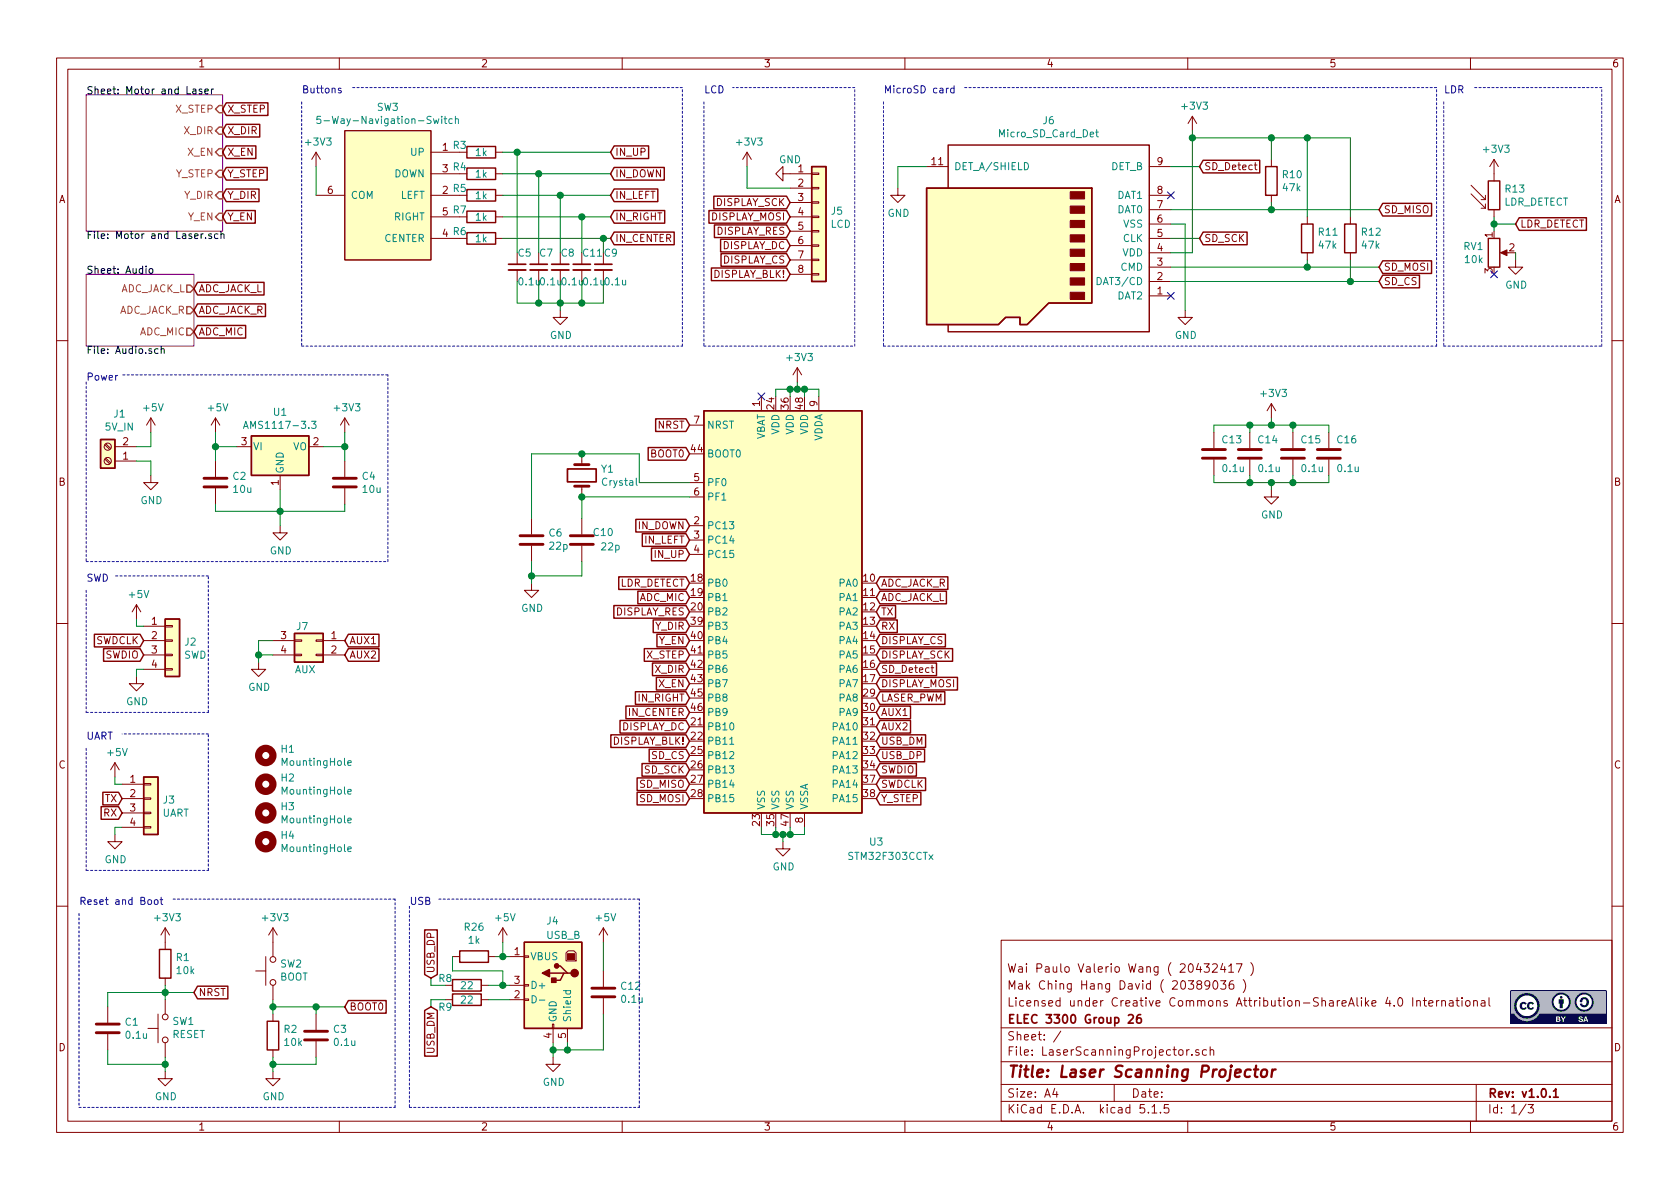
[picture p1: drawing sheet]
EESchema Schematic File Version 4
EELAYER 30 0
EELAYER END
$Descr A4 11693 8268
encoding utf-8
Sheet 1 3
Title "Laser Scanning Projector"
Date ""
Rev "v1.0.1"
Comp "ELEC 3300 Group 26"
Comment1 "Licensed under Creative Commons Attribution-ShareAlike 4.0 International"
Comment2 "Mak Ching Hang David ( 20389036 )"
Comment3 "Wai Paulo Valerio Wang ( 20432417 )"
Comment4 ""
$EndDescr
$Comp
L Switch:SW_Push SW1
U 1 1
P 1150 7150
F 0 "SW1" V 1196 7102 50  0000 R CNN
F 1 "RESET" V 1105 7102 50  0000 R CNN
F 2 "Button_Switch_SMD:SW_SPST_PTS645" H 1150 7350 50  0001 C CNN
F 3 "~" H 1150 7350 50  0001 C CNN
	1    1150 7150
	0    -1   -1   0   
$EndComp
$Comp
L Device:C C3
U 1 1
P 2200 7200
F 0 "C3" H 2315 7246 50  0000 L CNN
F 1 "0.1u" H 2315 7155 50  0000 L CNN
F 2 "Capacitor_SMD:C_0805_2012Metric_Pad1.15x1.40mm_HandSolder" H 2238 7050 50  0001 C CNN
F 3 "~" H 2200 7200 50  0001 C CNN
	1    2200 7200
	1    0    0    -1  
$EndComp
$Comp
L Device:C C1
U 1 1
P 750 7150
F 0 "C1" H 865 7196 50  0000 L CNN
F 1 "0.1u" H 865 7105 50  0000 L CNN
F 2 "Capacitor_SMD:C_0805_2012Metric_Pad1.15x1.40mm_HandSolder" H 788 7000 50  0001 C CNN
F 3 "~" H 750 7150 50  0001 C CNN
	1    750  7150
	1    0    0    -1  
$EndComp
$Comp
L Device:R R1
U 1 1
P 1150 6700
F 0 "R1" H 1220 6746 50  0000 L CNN
F 1 "10k" H 1220 6655 50  0000 L CNN
F 2 "Resistor_SMD:R_0805_2012Metric_Pad1.15x1.40mm_HandSolder" V 1080 6700 50  0001 C CNN
F 3 "~" H 1150 6700 50  0001 C CNN
	1    1150 6700
	1    0    0    -1  
$EndComp
$Comp
L power:GND #PWR04
U 1 1
P 1150 7450
F 0 "#PWR04" H 1150 7200 50  0001 C CNN
F 1 "GND" H 1155 7277 50  0000 C CNN
F 2 "" H 1150 7450 50  0001 C CNN
F 3 "" H 1150 7450 50  0001 C CNN
	1    1150 7450
	1    0    0    -1  
$EndComp
Wire Wire Line
	1150 7450 1150 7400
Wire Wire Line
	1150 7400 750  7400
Wire Wire Line
	750  7400 750  7300
Connection ~ 1150 7400
Wire Wire Line
	1150 7400 1150 7350
Wire Wire Line
	750  7000 750  6900
Wire Wire Line
	750  6900 1150 6900
Wire Wire Line
	1150 6900 1150 6950
Text GLabel 1350 6900 2    50   Input ~ 0
NRST
Wire Wire Line
	1150 6850 1150 6900
Connection ~ 1150 6900
$Comp
L power:+3V3 #PWR03
U 1 1
P 1150 6550
F 0 "#PWR03" H 1150 6400 50  0001 C CNN
F 1 "+3V3" H 1165 6723 50  0000 C CNN
F 2 "" H 1150 6550 50  0001 C CNN
F 3 "" H 1150 6550 50  0001 C CNN
	1    1150 6550
	1    0    0    -1  
$EndComp
Wire Wire Line
	1350 6900 1150 6900
$Comp
L power:GND #PWR011
U 1 1
P 1900 7450
F 0 "#PWR011" H 1900 7200 50  0001 C CNN
F 1 "GND" H 1905 7277 50  0000 C CNN
F 2 "" H 1900 7450 50  0001 C CNN
F 3 "" H 1900 7450 50  0001 C CNN
	1    1900 7450
	1    0    0    -1  
$EndComp
$Comp
L power:+3V3 #PWR010
U 1 1
P 1900 6550
F 0 "#PWR010" H 1900 6400 50  0001 C CNN
F 1 "+3V3" H 1915 6723 50  0000 C CNN
F 2 "" H 1900 6550 50  0001 C CNN
F 3 "" H 1900 6550 50  0001 C CNN
	1    1900 6550
	1    0    0    -1  
$EndComp
$Comp
L Switch:SW_Push SW2
U 1 1
P 1900 6750
F 0 "SW2" V 1946 6702 50  0000 R CNN
F 1 "BOOT" V 1855 6702 50  0000 R CNN
F 2 "Button_Switch_SMD:SW_SPST_PTS645" H 1900 6950 50  0001 C CNN
F 3 "~" H 1900 6950 50  0001 C CNN
	1    1900 6750
	0    -1   -1   0   
$EndComp
$Comp
L Device:R R2
U 1 1
P 1900 7200
F 0 "R2" H 1970 7246 50  0000 L CNN
F 1 "10k" H 1970 7155 50  0000 L CNN
F 2 "Resistor_SMD:R_0805_2012Metric_Pad1.15x1.40mm_HandSolder" V 1830 7200 50  0001 C CNN
F 3 "~" H 1900 7200 50  0001 C CNN
	1    1900 7200
	1    0    0    -1  
$EndComp
Wire Wire Line
	1900 7450 1900 7400
Wire Wire Line
	1900 6950 1900 7000
Wire Wire Line
	2200 7050 2200 7000
Wire Wire Line
	2200 7000 1900 7000
Connection ~ 1900 7000
Wire Wire Line
	1900 7000 1900 7050
Wire Wire Line
	2200 7350 2200 7400
Wire Wire Line
	2200 7400 1900 7400
Connection ~ 1900 7400
Wire Wire Line
	1900 7400 1900 7350
Text GLabel 2400 7000 2    50   Input ~ 0
BOOT0
Wire Wire Line
	2400 7000 2200 7000
Connection ~ 2200 7000
$Comp
L Connector_Generic:Conn_01x04 J2
U 1 1
P 1200 4450
F 0 "J2" H 1280 4442 50  0000 L CNN
F 1 "SWD" H 1280 4351 50  0000 L CNN
F 2 "Connector_PinHeader_2.54mm:PinHeader_1x04_P2.54mm_Vertical" H 1200 4450 50  0001 C CNN
F 3 "~" H 1200 4450 50  0001 C CNN
	1    1200 4450
	1    0    0    -1  
$EndComp
$Comp
L Connector_Generic:Conn_01x04 J3
U 1 1
P 1050 5550
F 0 "J3" H 1130 5542 50  0000 L CNN
F 1 "UART" H 1130 5451 50  0000 L CNN
F 2 "Connector_PinHeader_2.54mm:PinHeader_1x04_P2.54mm_Vertical" H 1050 5550 50  0001 C CNN
F 3 "~" H 1050 5550 50  0001 C CNN
	1    1050 5550
	1    0    0    -1  
$EndComp
$Comp
L power:+5V #PWR01
U 1 1
P 950 4300
F 0 "#PWR01" H 950 4150 50  0001 C CNN
F 1 "+5V" H 965 4473 50  0000 C CNN
F 2 "" H 950 4300 50  0001 C CNN
F 3 "" H 950 4300 50  0001 C CNN
	1    950  4300
	1    0    0    -1  
$EndComp
Wire Wire Line
	1000 4350 950  4350
Wire Wire Line
	950  4350 950  4300
$Comp
L power:GND #PWR02
U 1 1
P 950 4700
F 0 "#PWR02" H 950 4450 50  0001 C CNN
F 1 "GND" H 955 4527 50  0000 C CNN
F 2 "" H 950 4700 50  0001 C CNN
F 3 "" H 950 4700 50  0001 C CNN
	1    950  4700
	1    0    0    -1  
$EndComp
Wire Wire Line
	950  4700 950  4650
Wire Wire Line
	950  4650 1000 4650
Text GLabel 1000 4450 0    50   Input ~ 0
SWDCLK
Text GLabel 1000 4550 0    50   Input ~ 0
SWDIO
$Comp
L power:+5V #PWR08
U 1 1
P 800 5400
F 0 "#PWR08" H 800 5250 50  0001 C CNN
F 1 "+5V" H 815 5573 50  0000 C CNN
F 2 "" H 800 5400 50  0001 C CNN
F 3 "" H 800 5400 50  0001 C CNN
	1    800  5400
	1    0    0    -1  
$EndComp
$Comp
L power:GND #PWR09
U 1 1
P 800 5800
F 0 "#PWR09" H 800 5550 50  0001 C CNN
F 1 "GND" H 805 5627 50  0000 C CNN
F 2 "" H 800 5800 50  0001 C CNN
F 3 "" H 800 5800 50  0001 C CNN
	1    800  5800
	1    0    0    -1  
$EndComp
Wire Wire Line
	850  5450 800  5450
Wire Wire Line
	800  5450 800  5400
Wire Wire Line
	850  5750 800  5750
Wire Wire Line
	800  5750 800  5800
Text GLabel 850  5550 0    50   Input ~ 0
TX
Text GLabel 850  5650 0    50   Input ~ 0
RX
Wire Notes Line
	550  6350 550  7700
Wire Notes Line
	550  7700 2750 7700
Wire Notes Line
	2750 7700 2750 6250
Wire Notes Line
	2750 6250 1200 6250
Text Notes 550  6300 0    50   ~ 0
Reset and Boot
Text Notes 600  4050 0    50   ~ 0
SWD
Wire Notes Line
	600  4100 600  4950
Wire Notes Line
	600  4950 1450 4950
Wire Notes Line
	1450 4950 1450 4000
Wire Notes Line
	1450 4000 800  4000
Wire Notes Line
	600  5200 600  6050
Wire Notes Line
	600  6050 1450 6050
Wire Notes Line
	1450 6050 1450 5100
Wire Notes Line
	1450 5100 850  5100
Text Notes 600  5150 0    50   ~ 0
UART
Text GLabel 6100 4850 2    50   Input ~ 0
LASER_PWM
Text GLabel 4800 4150 0    50   Input ~ 0
ADC_MIC
Text GLabel 6100 4050 2    50   Input ~ 0
ADC_JACK_R
Text GLabel 6100 4150 2    50   Input ~ 0
ADC_JACK_L
Text GLabel 6100 4350 2    50   Input ~ 0
RX
Text GLabel 6100 4250 2    50   Input ~ 0
TX
Text GLabel 6100 5350 2    50   Input ~ 0
SWDIO
Text GLabel 6100 5450 2    50   Input ~ 0
SWDCLK
Text GLabel 4800 4450 0    50   Input ~ 0
Y_EN
Text GLabel 4800 4350 0    50   Input ~ 0
Y_DIR
Text GLabel 6100 5550 2    50   Input ~ 0
Y_STEP
Text GLabel 4800 4750 0    50   Input ~ 0
X_EN
Text GLabel 4800 4650 0    50   Input ~ 0
X_DIR
Text GLabel 4800 4550 0    50   Input ~ 0
X_STEP
$Comp
L power:GND #PWR016
U 1 1
P 3700 4050
F 0 "#PWR016" H 3700 3800 50  0001 C CNN
F 1 "GND" H 3705 3877 50  0000 C CNN
F 2 "" H 3700 4050 50  0001 C CNN
F 3 "" H 3700 4050 50  0001 C CNN
	1    3700 4050
	1    0    0    -1  
$EndComp
Connection ~ 4050 3150
$Comp
L Device:C C10
U 1 1
P 4050 3750
F 0 "C10" H 3900 3700 50  0000 C CNN
F 1 "22p" H 3850 3800 50  0000 C CNN
F 2 "Capacitor_SMD:C_0805_2012Metric_Pad1.15x1.40mm_HandSolder" H 4088 3600 50  0001 C CNN
F 3 "~" H 4050 3750 50  0001 C CNN
	1    4050 3750
	-1   0    0    1   
$EndComp
$Comp
L Device:C C6
U 1 1
P 3700 3750
F 0 "C6" H 3585 3704 50  0000 R CNN
F 1 "22p" H 3585 3795 50  0000 R CNN
F 2 "Capacitor_SMD:C_0805_2012Metric_Pad1.15x1.40mm_HandSolder" H 3738 3600 50  0001 C CNN
F 3 "~" H 3700 3750 50  0001 C CNN
	1    3700 3750
	-1   0    0    1   
$EndComp
Wire Wire Line
	4050 3450 4800 3450
Wire Wire Line
	4050 3150 4450 3150
Wire Wire Line
	4450 3350 4450 3150
Wire Wire Line
	4800 3350 4450 3350
$Comp
L Device:Crystal Y1
U 1 1
P 4050 3300
F 0 "Y1" V 4004 3431 50  0000 L CNN
F 1 "Crystal" V 4095 3431 50  0000 L CNN
F 2 "Crystal:Crystal_HC49-4H_Vertical" H 4050 3300 50  0001 C CNN
F 3 "~" H 4050 3300 50  0001 C CNN
	1    4050 3300
	0    1    1    0   
$EndComp
Text GLabel 4800 3150 0    50   Input ~ 0
BOOT0
Text GLabel 4800 2950 0    50   Input ~ 0
NRST
Wire Wire Line
	5550 2700 5600 2700
Connection ~ 5550 2700
Wire Wire Line
	5550 2700 5550 2650
Wire Wire Line
	5500 2700 5550 2700
Connection ~ 5500 2700
Wire Wire Line
	5500 2750 5500 2700
Wire Wire Line
	5600 2700 5700 2700
Connection ~ 5600 2700
Wire Wire Line
	5600 2750 5600 2700
Wire Wire Line
	5700 2700 5700 2750
Wire Wire Line
	5400 2700 5500 2700
Wire Wire Line
	5400 2750 5400 2700
NoConn ~ 5300 2750
Wire Wire Line
	5450 5800 5500 5800
Connection ~ 5450 5800
Wire Wire Line
	5450 5850 5450 5800
Wire Wire Line
	5500 5800 5600 5800
Connection ~ 5500 5800
Wire Wire Line
	5500 5750 5500 5800
Wire Wire Line
	5400 5800 5450 5800
Connection ~ 5400 5800
Wire Wire Line
	5400 5750 5400 5800
Wire Wire Line
	5600 5800 5600 5750
Wire Wire Line
	5300 5800 5400 5800
Wire Wire Line
	5300 5750 5300 5800
$Comp
L power:GND #PWR022
U 1 1
P 5450 5850
F 0 "#PWR022" H 5450 5600 50  0001 C CNN
F 1 "GND" H 5455 5677 50  0000 C CNN
F 2 "" H 5450 5850 50  0001 C CNN
F 3 "" H 5450 5850 50  0001 C CNN
	1    5450 5850
	1    0    0    -1  
$EndComp
$Comp
L power:+3V3 #PWR023
U 1 1
P 5550 2650
F 0 "#PWR023" H 5550 2500 50  0001 C CNN
F 1 "+3V3" H 5565 2823 50  0000 C CNN
F 2 "" H 5550 2650 50  0001 C CNN
F 3 "" H 5550 2650 50  0001 C CNN
	1    5550 2650
	1    0    0    -1  
$EndComp
$Comp
L MCU_ST_STM32F3:STM32F303CCTx U3
U 1 1
P 5500 4250
F 0 "U3" H 6100 2650 50  0000 C CNN
F 1 "STM32F303CCTx" H 6200 2550 50  0000 C CNN
F 2 "Package_QFP:LQFP-48_7x7mm_P0.5mm" H 4900 2850 50  0001 R CNN
F 3 "http://www.st.com/st-web-ui/static/active/en/resource/technical/document/datasheet/DM00058181.pdf" H 5500 4250 50  0001 C CNN
	1    5500 4250
	1    0    0    -1  
$EndComp
Wire Wire Line
	8850 3350 9000 3350
Connection ~ 8850 3350
Wire Wire Line
	8850 3400 8850 3350
Wire Wire Line
	8700 3350 8850 3350
Connection ~ 8700 3350
Wire Wire Line
	8700 3300 8700 3350
Wire Wire Line
	9000 3350 9250 3350
Connection ~ 9000 3350
Wire Wire Line
	9000 3300 9000 3350
Wire Wire Line
	9250 3350 9250 3300
Wire Wire Line
	8450 3350 8700 3350
Wire Wire Line
	8450 3300 8450 3350
$Comp
L power:GND #PWR028
U 1 1
P 8850 3400
F 0 "#PWR028" H 8850 3150 50  0001 C CNN
F 1 "GND" H 8855 3227 50  0000 C CNN
F 2 "" H 8850 3400 50  0001 C CNN
F 3 "" H 8850 3400 50  0001 C CNN
	1    8850 3400
	1    0    0    -1  
$EndComp
Wire Wire Line
	8850 2950 9000 2950
Connection ~ 8850 2950
Wire Wire Line
	8850 2950 8850 2900
Wire Wire Line
	8700 2950 8850 2950
Connection ~ 8700 2950
Wire Wire Line
	8700 3000 8700 2950
Wire Wire Line
	9000 2950 9250 2950
Connection ~ 9000 2950
Wire Wire Line
	9000 3000 9000 2950
Wire Wire Line
	9250 2950 9250 3000
Wire Wire Line
	8450 2950 8700 2950
Wire Wire Line
	8450 3000 8450 2950
$Comp
L power:+3V3 #PWR027
U 1 1
P 8850 2900
F 0 "#PWR027" H 8850 2750 50  0001 C CNN
F 1 "+3V3" H 8865 3073 50  0000 C CNN
F 2 "" H 8850 2900 50  0001 C CNN
F 3 "" H 8850 2900 50  0001 C CNN
	1    8850 2900
	1    0    0    -1  
$EndComp
$Comp
L Device:C C16
U 1 1
P 9250 3150
F 0 "C16" H 9300 3250 50  0000 L CNN
F 1 "0.1u" H 9300 3050 50  0000 L CNN
F 2 "Capacitor_SMD:C_0805_2012Metric_Pad1.15x1.40mm_HandSolder" H 9288 3000 50  0001 C CNN
F 3 "~" H 9250 3150 50  0001 C CNN
	1    9250 3150
	1    0    0    -1  
$EndComp
$Comp
L Device:C C15
U 1 1
P 9000 3150
F 0 "C15" H 9050 3250 50  0000 L CNN
F 1 "0.1u" H 9050 3050 50  0000 L CNN
F 2 "Capacitor_SMD:C_0805_2012Metric_Pad1.15x1.40mm_HandSolder" H 9038 3000 50  0001 C CNN
F 3 "~" H 9000 3150 50  0001 C CNN
	1    9000 3150
	1    0    0    -1  
$EndComp
$Comp
L Device:C C14
U 1 1
P 8700 3150
F 0 "C14" H 8750 3250 50  0000 L CNN
F 1 "0.1u" H 8750 3050 50  0000 L CNN
F 2 "Capacitor_SMD:C_0805_2012Metric_Pad1.15x1.40mm_HandSolder" H 8738 3000 50  0001 C CNN
F 3 "~" H 8700 3150 50  0001 C CNN
	1    8700 3150
	1    0    0    -1  
$EndComp
$Comp
L Device:C C13
U 1 1
P 8450 3150
F 0 "C13" H 8500 3250 50  0000 L CNN
F 1 "0.1u" H 8500 3050 50  0000 L CNN
F 2 "Capacitor_SMD:C_0805_2012Metric_Pad1.15x1.40mm_HandSolder" H 8488 3000 50  0001 C CNN
F 3 "~" H 8450 3150 50  0001 C CNN
	1    8450 3150
	1    0    0    -1  
$EndComp
$Comp
L Connector:USB_B J4
U 1 1
P 3850 6850
F 0 "J4" H 3900 7300 50  0000 R CNN
F 1 "USB_B" H 3900 7200 50  0000 R CNN
F 2 "Connectors:USB_B" H 4000 6800 50  0001 C CNN
F 3 " ~" H 4000 6800 50  0001 C CNN
	1    3850 6850
	-1   0    0    -1  
$EndComp
$Comp
L power:GND #PWR017
U 1 1
P 3850 7350
F 0 "#PWR017" H 3850 7100 50  0001 C CNN
F 1 "GND" H 3855 7177 50  0000 C CNN
F 2 "" H 3850 7350 50  0001 C CNN
F 3 "" H 3850 7350 50  0001 C CNN
	1    3850 7350
	1    0    0    -1  
$EndComp
Wire Wire Line
	3850 7250 3850 7300
Wire Wire Line
	3850 7300 3950 7300
Wire Wire Line
	3950 7300 3950 7250
Connection ~ 3850 7300
Wire Wire Line
	3850 7300 3850 7350
Text GLabel 3000 6800 1    50   Input ~ 0
USB_DP
Text GLabel 3000 7000 3    50   Input ~ 0
USB_DM
$Comp
L power:+5V #PWR015
U 1 1
P 3500 6550
F 0 "#PWR015" H 3500 6400 50  0001 C CNN
F 1 "+5V" H 3515 6723 50  0000 C CNN
F 2 "" H 3500 6550 50  0001 C CNN
F 3 "" H 3500 6550 50  0001 C CNN
	1    3500 6550
	1    0    0    -1  
$EndComp
Wire Wire Line
	3500 6650 3550 6650
Wire Wire Line
	3500 6550 3500 6650
$Comp
L Device:C C12
U 1 1
P 4200 6900
F 0 "C12" H 4315 6946 50  0000 L CNN
F 1 "0.1u" H 4315 6855 50  0000 L CNN
F 2 "Capacitor_SMD:C_0805_2012Metric_Pad1.15x1.40mm_HandSolder" H 4238 6750 50  0001 C CNN
F 3 "~" H 4200 6900 50  0001 C CNN
	1    4200 6900
	1    0    0    -1  
$EndComp
$Comp
L power:+5V #PWR019
U 1 1
P 4200 6550
F 0 "#PWR019" H 4200 6400 50  0001 C CNN
F 1 "+5V" H 4215 6723 50  0000 C CNN
F 2 "" H 4200 6550 50  0001 C CNN
F 3 "" H 4200 6550 50  0001 C CNN
	1    4200 6550
	1    0    0    -1  
$EndComp
Wire Wire Line
	4200 6550 4200 6750
Wire Wire Line
	4200 7050 4200 7300
Wire Wire Line
	4200 7300 3950 7300
Connection ~ 3950 7300
$Comp
L Device:R R9
U 1 1
P 3250 6950
F 0 "R9" V 3300 6800 50  0000 C CNN
F 1 "22" V 3250 6950 50  0000 C CNN
F 2 "Resistor_SMD:R_0805_2012Metric_Pad1.15x1.40mm_HandSolder" V 3180 6950 50  0001 C CNN
F 3 "~" H 3250 6950 50  0001 C CNN
	1    3250 6950
	0    1    1    0   
$EndComp
Wire Notes Line
	2850 6300 2850 7700
Wire Notes Line
	2850 7700 4450 7700
Wire Notes Line
	4450 7700 4450 6250
Wire Notes Line
	4450 6250 3050 6250
Text Notes 2850 6300 0    50   ~ 0
USB
Text GLabel 6100 5250 2    50   Input ~ 0
USB_DP
Text GLabel 6100 5150 2    50   Input ~ 0
USB_DM
$Comp
L waicool20_-_conn:Micro_SD_Card_Det J6
U 1 1
P 7250 1650
F 0 "J6" H 7200 833 50  0000 C CNN
F 1 "Micro_SD_Card_Det" H 7200 924 50  0000 C CNN
F 2 "waicool20 - Connectors:Micro_SD" H 9300 2350 50  0001 C CNN
F 3 "https://www.hirose.com/product/en/download_file/key_name/DM3/category/Catalog/doc_file_id/49662/?file_category_id=4&item_id=195&is_series=1" H 7250 1750 50  0001 C CNN
	1    7250 1650
	-1   0    0    1   
$EndComp
$Comp
L power:GND #PWR025
U 1 1
P 8250 2150
F 0 "#PWR025" H 8250 1900 50  0001 C CNN
F 1 "GND" H 8255 1977 50  0000 C CNN
F 2 "" H 8250 2150 50  0001 C CNN
F 3 "" H 8250 2150 50  0001 C CNN
	1    8250 2150
	1    0    0    -1  
$EndComp
Wire Wire Line
	8150 1550 8250 1550
Wire Wire Line
	8250 1550 8250 2150
Text GLabel 8350 1150 2    50   Input ~ 0
SD_Detect
Text GLabel 8350 1650 2    50   Input ~ 0
SD_SCK
Wire Wire Line
	8350 1650 8150 1650
Text GLabel 9600 1850 2    50   Input ~ 0
SD_MOSI
Text GLabel 9600 1450 2    50   Input ~ 0
SD_MISO
Wire Wire Line
	9600 1850 9100 1850
NoConn ~ 8150 1350
$Comp
L power:+3V3 #PWR026
U 1 1
P 8300 900
F 0 "#PWR026" H 8300 750 50  0001 C CNN
F 1 "+3V3" H 8315 1073 50  0000 C CNN
F 2 "" H 8300 900 50  0001 C CNN
F 3 "" H 8300 900 50  0001 C CNN
	1    8300 900 
	1    0    0    -1  
$EndComp
Wire Wire Line
	8300 900  8300 950 
Wire Wire Line
	8300 1750 8150 1750
Text GLabel 9600 1950 2    50   Input ~ 0
SD_CS
Wire Wire Line
	9600 1950 9400 1950
Wire Wire Line
	8150 1150 8350 1150
$Comp
L Device:R R10
U 1 1
P 8850 1250
F 0 "R10" H 8920 1296 50  0000 L CNN
F 1 "47k" H 8920 1205 50  0000 L CNN
F 2 "Resistor_SMD:R_0805_2012Metric_Pad1.15x1.40mm_HandSolder" V 8780 1250 50  0001 C CNN
F 3 "~" H 8850 1250 50  0001 C CNN
	1    8850 1250
	1    0    0    -1  
$EndComp
$Comp
L Device:R R11
U 1 1
P 9100 1650
F 0 "R11" H 9170 1696 50  0000 L CNN
F 1 "47k" H 9170 1605 50  0000 L CNN
F 2 "Resistor_SMD:R_0805_2012Metric_Pad1.15x1.40mm_HandSolder" V 9030 1650 50  0001 C CNN
F 3 "~" H 9100 1650 50  0001 C CNN
	1    9100 1650
	1    0    0    -1  
$EndComp
$Comp
L Device:R R12
U 1 1
P 9400 1650
F 0 "R12" H 9470 1696 50  0000 L CNN
F 1 "47k" H 9470 1605 50  0000 L CNN
F 2 "Resistor_SMD:R_0805_2012Metric_Pad1.15x1.40mm_HandSolder" V 9330 1650 50  0001 C CNN
F 3 "~" H 9400 1650 50  0001 C CNN
	1    9400 1650
	1    0    0    -1  
$EndComp
Wire Wire Line
	8300 950  8850 950 
Wire Wire Line
	9100 950  9100 1500
Connection ~ 8300 950 
Wire Wire Line
	8300 950  8300 1750
Wire Wire Line
	9600 1450 8850 1450
Wire Wire Line
	9400 1500 9400 950 
Wire Wire Line
	9400 950  9100 950 
Connection ~ 9100 950 
Wire Wire Line
	9100 1800 9100 1850
Connection ~ 9100 1850
Wire Wire Line
	9100 1850 8150 1850
Wire Wire Line
	9400 1800 9400 1950
Connection ~ 9400 1950
Wire Wire Line
	9400 1950 8150 1950
Wire Wire Line
	8850 1100 8850 950 
Connection ~ 8850 950 
Wire Wire Line
	8850 950  9100 950 
Wire Wire Line
	8850 1400 8850 1450
Connection ~ 8850 1450
Wire Wire Line
	8850 1450 8150 1450
NoConn ~ 8150 2050
$Comp
L power:GND #PWR024
U 1 1
P 6250 1300
F 0 "#PWR024" H 6250 1050 50  0001 C CNN
F 1 "GND" H 6255 1127 50  0000 C CNN
F 2 "" H 6250 1300 50  0001 C CNN
F 3 "" H 6250 1300 50  0001 C CNN
	1    6250 1300
	1    0    0    -1  
$EndComp
Wire Wire Line
	6450 1150 6250 1150
Wire Wire Line
	6250 1150 6250 1300
Wire Notes Line
	6150 700  6150 2400
Wire Notes Line
	6150 2400 10000 2400
Wire Notes Line
	10000 2400 10000 600 
Wire Notes Line
	10000 600  6700 600 
Text Notes 6150 650  0    50   ~ 0
MicroSD card
Text GLabel 4800 5250 0    50   Input ~ 0
SD_CS
Text GLabel 4800 5550 0    50   Input ~ 0
SD_MOSI
Text GLabel 4800 5450 0    50   Input ~ 0
SD_MISO
Text GLabel 4800 5350 0    50   Input ~ 0
SD_SCK
$Comp
L power:GND #PWR021
U 1 1
P 5500 1200
F 0 "#PWR021" H 5500 950 50  0001 C CNN
F 1 "GND" V 5400 1200 50  0000 C CNN
F 2 "" H 5500 1200 50  0001 C CNN
F 3 "" H 5500 1200 50  0001 C CNN
	1    5500 1200
	0    1    1    0   
$EndComp
Text GLabel 5500 1800 0    50   Input ~ 0
DISPLAY_CS
Text GLabel 5500 1400 0    50   Input ~ 0
DISPLAY_SCK
Text GLabel 5500 1500 0    50   Input ~ 0
DISPLAY_MOSI
Text GLabel 5500 1700 0    50   Input ~ 0
DISPLAY_DC
Text GLabel 5500 1900 0    50   Input ~ 0
DISPLAY_BLK!
Wire Notes Line
	4900 700  4900 2400
Wire Notes Line
	5950 2400 5950 600 
Wire Notes Line
	5950 600  5100 600 
Text Notes 4900 650  0    50   ~ 0
LCD
Text GLabel 6100 4450 2    50   Input ~ 0
DISPLAY_CS
Text GLabel 6100 4550 2    50   Input ~ 0
DISPLAY_SCK
Text GLabel 6100 4750 2    50   Input ~ 0
DISPLAY_MOSI
Text GLabel 5500 1600 0    50   Input ~ 0
DISPLAY_RES
Text GLabel 4800 4250 0    50   Input ~ 0
DISPLAY_RES
Text GLabel 4800 5050 0    50   Input ~ 0
DISPLAY_DC
Text GLabel 4800 5150 0    50   Input ~ 0
DISPLAY_BLK!
Wire Wire Line
	3600 1050 3600 1750
Wire Wire Line
	2200 1150 2200 1350
$Comp
L power:+3V3 #PWR012
U 1 1
P 2200 1150
F 0 "#PWR012" H 2200 1000 50  0001 C CNN
F 1 "+3V3" H 2215 1323 50  0000 C CNN
F 2 "" H 2200 1150 50  0001 C CNN
F 3 "" H 2200 1150 50  0001 C CNN
	1    2200 1150
	1    0    0    -1  
$EndComp
$Comp
L waicool20~-~switch:5-Way-Navigation-Switch SW3
U 1 1
P 2700 1350
F 0 "SW3" H 2700 1965 50  0000 C CNN
F 1 "5-Way-Navigation-Switch" H 2700 1874 50  0000 C CNN
F 2 "waicool20 - Switches:5-Way-Nagivation-Switch" H 2700 1350 50  0001 C CNN
F 3 "" H 2700 1350 50  0001 C CNN
	1    2700 1350
	1    0    0    -1  
$EndComp
$Comp
L power:GND #PWR018
U 1 1
P 3900 2150
F 0 "#PWR018" H 3900 1900 50  0001 C CNN
F 1 "GND" H 3905 1977 50  0000 C CNN
F 2 "" H 3900 2150 50  0001 C CNN
F 3 "" H 3900 2150 50  0001 C CNN
	1    3900 2150
	1    0    0    -1  
$EndComp
Wire Wire Line
	3600 2100 3750 2100
Connection ~ 3900 2100
Wire Wire Line
	3900 2100 3900 2150
Wire Wire Line
	4200 2100 4050 2100
Connection ~ 4050 2100
Wire Wire Line
	4050 2100 3900 2100
Connection ~ 3750 2100
Wire Wire Line
	3750 2100 3900 2100
Wire Wire Line
	3750 1200 3750 1750
Wire Wire Line
	3900 1350 3900 1750
Text GLabel 4250 1050 2    50   Input ~ 0
IN_UP
Wire Wire Line
	4250 1050 3600 1050
Text GLabel 4250 1200 2    50   Input ~ 0
IN_DOWN
Text GLabel 4250 1350 2    50   Input ~ 0
IN_LEFT
Wire Wire Line
	4250 1350 3900 1350
Wire Wire Line
	4250 1200 3750 1200
Wire Wire Line
	4050 3450 4050 3600
Connection ~ 4050 3450
Wire Wire Line
	3700 3900 3700 4000
Wire Wire Line
	3700 4000 4050 4000
Wire Wire Line
	4050 4000 4050 3900
Connection ~ 3700 4000
Wire Wire Line
	3700 4000 3700 4050
Wire Wire Line
	3700 3150 3700 3600
Wire Wire Line
	3700 3150 4050 3150
Wire Notes Line
	2100 700  2100 2400
Wire Notes Line
	2100 2400 4750 2400
Wire Notes Line
	4750 2400 4750 600 
Wire Notes Line
	4750 600  2450 600 
Text Notes 2100 650  0    50   ~ 0
Buttons
Text GLabel 4800 3850 0    50   Input ~ 0
IN_UP
Text GLabel 4800 3650 0    50   Input ~ 0
IN_DOWN
Text GLabel 4800 3750 0    50   Input ~ 0
IN_LEFT
Text GLabel 4800 4050 0    50   Input ~ 0
LDR_DETECT
$Comp
L Device:R_PHOTO R13
U 1 1
P 10400 1350
F 0 "R13" H 10470 1396 50  0000 L CNN
F 1 "LDR_DETECT" H 10470 1305 50  0000 L CNN
F 2 "Connector_JST:JST_XH_B2B-XH-A_1x02_P2.50mm_Vertical" V 10450 1100 50  0001 L CNN
F 3 "~" H 10400 1300 50  0001 C CNN
	1    10400 1350
	1    0    0    -1  
$EndComp
$Comp
L power:+3V3 #PWR029
U 1 1
P 10400 1200
F 0 "#PWR029" H 10400 1050 50  0001 C CNN
F 1 "+3V3" H 10415 1373 50  0000 C CNN
F 2 "" H 10400 1200 50  0001 C CNN
F 3 "" H 10400 1200 50  0001 C CNN
	1    10400 1200
	1    0    0    -1  
$EndComp
$Comp
L Device:R_POT RV1
U 1 1
P 10400 1750
F 0 "RV1" H 10330 1796 50  0000 R CNN
F 1 "10k" H 10330 1705 50  0000 R CNN
F 2 "Potentiometer_THT:Potentiometer_Bourns_3296W_Vertical" H 10400 1750 50  0001 C CNN
F 3 "~" H 10400 1750 50  0001 C CNN
	1    10400 1750
	1    0    0    -1  
$EndComp
Wire Wire Line
	10400 1600 10400 1550
$Comp
L power:GND #PWR030
U 1 1
P 10550 1800
F 0 "#PWR030" H 10550 1550 50  0001 C CNN
F 1 "GND" H 10555 1627 50  0000 C CNN
F 2 "" H 10550 1800 50  0001 C CNN
F 3 "" H 10550 1800 50  0001 C CNN
	1    10550 1800
	1    0    0    -1  
$EndComp
Wire Wire Line
	10550 1750 10550 1800
NoConn ~ 10400 1900
Text GLabel 10550 1550 2    50   Input ~ 0
LDR_DETECT
Wire Wire Line
	10400 1550 10550 1550
Connection ~ 10400 1550
Wire Wire Line
	10400 1550 10400 1500
Wire Notes Line
	10050 700  10050 2400
Wire Notes Line
	10050 2400 11150 2400
Wire Notes Line
	11150 2400 11150 600 
Wire Notes Line
	11150 600  10250 600 
Text Notes 10050 650  0    50   ~ 0
LDR
$Comp
L Connector_Generic:Conn_02x02_Top_Bottom J7
U 1 1
P 2200 4450
F 0 "J7" H 2250 4550 50  0000 L CNN
F 1 "AUX" H 2200 4250 50  0000 L CNN
F 2 "Connector_PinHeader_2.54mm:PinHeader_2x02_P2.54mm_Vertical" H 2200 4450 50  0001 C CNN
F 3 "~" H 2200 4450 50  0001 C CNN
	1    2200 4450
	-1   0    0    -1  
$EndComp
Text GLabel 2400 4450 2    50   Input ~ 0
AUX1
Text GLabel 2400 4550 2    50   Input ~ 0
AUX2
Text GLabel 6100 4950 2    50   Input ~ 0
AUX1
Text GLabel 6100 5050 2    50   Input ~ 0
AUX2
$Comp
L Device:C_Small C5
U 1 1
P 3600 1850
F 0 "C5" H 3600 1950 50  0000 L CNN
F 1 "0.1u" H 3600 1750 50  0000 L CNN
F 2 "Capacitor_SMD:C_0805_2012Metric_Pad1.15x1.40mm_HandSolder" H 3600 1850 50  0001 C CNN
F 3 "~" H 3600 1850 50  0001 C CNN
	1    3600 1850
	1    0    0    -1  
$EndComp
Wire Wire Line
	3600 1950 3600 2100
$Comp
L Device:R R3
U 1 1
P 3350 1050
F 0 "R3" V 3300 900 50  0000 C CNN
F 1 "1k" V 3350 1050 50  0000 C CNN
F 2 "Resistor_SMD:R_0805_2012Metric_Pad1.15x1.40mm_HandSolder" V 3280 1050 50  0001 C CNN
F 3 "~" H 3350 1050 50  0001 C CNN
	1    3350 1050
	0    1    1    0   
$EndComp
$Comp
L Device:R R4
U 1 1
P 3350 1200
F 0 "R4" V 3300 1050 50  0000 C CNN
F 1 "1k" V 3350 1200 50  0000 C CNN
F 2 "Resistor_SMD:R_0805_2012Metric_Pad1.15x1.40mm_HandSolder" V 3280 1200 50  0001 C CNN
F 3 "~" H 3350 1200 50  0001 C CNN
	1    3350 1200
	0    1    1    0   
$EndComp
$Comp
L Device:R R5
U 1 1
P 3350 1350
F 0 "R5" V 3300 1200 50  0000 C CNN
F 1 "1k" V 3350 1350 50  0000 C CNN
F 2 "Resistor_SMD:R_0805_2012Metric_Pad1.15x1.40mm_HandSolder" V 3280 1350 50  0001 C CNN
F 3 "~" H 3350 1350 50  0001 C CNN
	1    3350 1350
	0    1    1    0   
$EndComp
Wire Wire Line
	3500 1050 3600 1050
Connection ~ 3600 1050
Wire Wire Line
	3500 1200 3750 1200
Connection ~ 3750 1200
Wire Wire Line
	3500 1350 3900 1350
Connection ~ 3900 1350
$Comp
L Device:C_Small C7
U 1 1
P 3750 1850
F 0 "C7" H 3750 1950 50  0000 L CNN
F 1 "0.1u" H 3750 1750 50  0000 L CNN
F 2 "Capacitor_SMD:C_0805_2012Metric_Pad1.15x1.40mm_HandSolder" H 3750 1850 50  0001 C CNN
F 3 "~" H 3750 1850 50  0001 C CNN
	1    3750 1850
	1    0    0    -1  
$EndComp
$Comp
L Device:C_Small C8
U 1 1
P 3900 1850
F 0 "C8" H 3900 1950 50  0000 L CNN
F 1 "0.1u" H 3900 1750 50  0000 L CNN
F 2 "Capacitor_SMD:C_0805_2012Metric_Pad1.15x1.40mm_HandSolder" H 3900 1850 50  0001 C CNN
F 3 "~" H 3900 1850 50  0001 C CNN
	1    3900 1850
	1    0    0    -1  
$EndComp
Wire Wire Line
	3750 1950 3750 2100
Wire Wire Line
	3900 1950 3900 2100
Wire Wire Line
	4050 1950 4050 2100
Wire Wire Line
	4200 1950 4200 2100
Text GLabel 1350 2150 2    50   Input ~ 0
ADC_JACK_R
Text GLabel 1350 2000 2    50   Input ~ 0
ADC_JACK_L
Text GLabel 1350 2300 2    50   Input ~ 0
ADC_MIC
$Sheet
S 600  1900 750  500 
U 5DBEF41C
F0 "Audio" 50
F1 "Audio.sch" 50
F2 "ADC_JACK_L" O R 1350 2000 50 
F3 "ADC_JACK_R" O R 1350 2150 50 
F4 "ADC_MIC" O R 1350 2300 50 
$EndSheet
$Sheet
S 600  650  950  950 
U 5DC5E93E
F0 "Motor and Laser" 50
F1 "Motor and Laser.sch" 50
F2 "X_STEP" I R 1550 750 50 
F3 "X_DIR" I R 1550 900 50 
F4 "X_EN" I R 1550 1050 50 
F5 "Y_STEP" I R 1550 1200 50 
F6 "Y_DIR" I R 1550 1350 50 
F7 "Y_EN" I R 1550 1500 50 
$EndSheet
Text GLabel 1550 750  2    50   Input ~ 0
X_STEP
Text GLabel 1550 900  2    50   Input ~ 0
X_DIR
Text GLabel 1550 1050 2    50   Input ~ 0
X_EN
Text GLabel 1550 1200 2    50   Input ~ 0
Y_STEP
Text GLabel 1550 1350 2    50   Input ~ 0
Y_DIR
Text GLabel 1550 1500 2    50   Input ~ 0
Y_EN
Wire Notes Line
	4900 2400 5950 2400
Text GLabel 6100 4650 2    50   Input ~ 0
SD_Detect
$Comp
L Regulator_Linear:AMS1117-3.3 U1
U 1 1
P 1950 3100
F 0 "U1" H 1950 3342 50  0000 C CNN
F 1 "AMS1117-3.3" H 1950 3251 50  0000 C CNN
F 2 "Package_TO_SOT_SMD:SOT-223-3_TabPin2" H 1950 3100 50  0001 C CNN
F 3 "http://www.advanced-monolithic.com/pdf/ds1117.pdf" H 1950 3100 50  0001 C CNN
	1    1950 3100
	1    0    0    -1  
$EndComp
$Comp
L Device:C C4
U 1 1
P 2400 3350
F 0 "C4" H 2515 3396 50  0000 L CNN
F 1 "10u" H 2515 3305 50  0000 L CNN
F 2 "Capacitor_SMD:C_0805_2012Metric_Pad1.15x1.40mm_HandSolder" H 2438 3200 50  0001 C CNN
F 3 "~" H 2400 3350 50  0001 C CNN
	1    2400 3350
	1    0    0    -1  
$EndComp
$Comp
L Device:C C2
U 1 1
P 1500 3350
F 0 "C2" H 1615 3396 50  0000 L CNN
F 1 "10u" H 1615 3305 50  0000 L CNN
F 2 "Capacitor_SMD:C_0805_2012Metric_Pad1.15x1.40mm_HandSolder" H 1538 3200 50  0001 C CNN
F 3 "~" H 1500 3350 50  0001 C CNN
	1    1500 3350
	1    0    0    -1  
$EndComp
$Comp
L power:GND #PWR013
U 1 1
P 1950 3650
F 0 "#PWR013" H 1950 3400 50  0001 C CNN
F 1 "GND" H 1955 3477 50  0000 C CNN
F 2 "" H 1950 3650 50  0001 C CNN
F 3 "" H 1950 3650 50  0001 C CNN
	1    1950 3650
	1    0    0    -1  
$EndComp
$Comp
L power:+5V #PWR07
U 1 1
P 1500 3000
F 0 "#PWR07" H 1500 2850 50  0001 C CNN
F 1 "+5V" H 1515 3173 50  0000 C CNN
F 2 "" H 1500 3000 50  0001 C CNN
F 3 "" H 1500 3000 50  0001 C CNN
	1    1500 3000
	1    0    0    -1  
$EndComp
$Comp
L power:+3V3 #PWR014
U 1 1
P 2400 3000
F 0 "#PWR014" H 2400 2850 50  0001 C CNN
F 1 "+3V3" H 2415 3173 50  0000 C CNN
F 2 "" H 2400 3000 50  0001 C CNN
F 3 "" H 2400 3000 50  0001 C CNN
	1    2400 3000
	1    0    0    -1  
$EndComp
Wire Wire Line
	1950 3400 1950 3550
Wire Wire Line
	1950 3550 1500 3550
Wire Wire Line
	1500 3550 1500 3500
Wire Wire Line
	1950 3550 2400 3550
Wire Wire Line
	2400 3550 2400 3500
Connection ~ 1950 3550
Wire Wire Line
	1950 3550 1950 3650
Wire Wire Line
	2250 3100 2400 3100
Wire Wire Line
	2400 3100 2400 3000
Wire Wire Line
	2400 3100 2400 3200
Connection ~ 2400 3100
Wire Wire Line
	1500 3000 1500 3100
Wire Wire Line
	1500 3100 1650 3100
Wire Wire Line
	1500 3200 1500 3100
Connection ~ 1500 3100
$Comp
L power:+5V #PWR05
U 1 1
P 1050 3000
F 0 "#PWR05" H 1050 2850 50  0001 C CNN
F 1 "+5V" H 1065 3173 50  0000 C CNN
F 2 "" H 1050 3000 50  0001 C CNN
F 3 "" H 1050 3000 50  0001 C CNN
	1    1050 3000
	1    0    0    -1  
$EndComp
$Comp
L power:GND #PWR06
U 1 1
P 1050 3300
F 0 "#PWR06" H 1050 3050 50  0001 C CNN
F 1 "GND" H 1055 3127 50  0000 C CNN
F 2 "" H 1050 3300 50  0001 C CNN
F 3 "" H 1050 3300 50  0001 C CNN
	1    1050 3300
	1    0    0    -1  
$EndComp
Wire Wire Line
	950  3200 1050 3200
Wire Wire Line
	1050 3200 1050 3300
Wire Wire Line
	1050 3000 1050 3100
Wire Wire Line
	1050 3100 950  3100
$Comp
L Connector:Screw_Terminal_01x02 J1
U 1 1
P 750 3200
F 0 "J1" H 668 2875 50  0000 C CNN
F 1 "5V_IN" H 668 2966 50  0000 C CNN
F 2 "Connector_Phoenix_MSTB:PhoenixContact_MSTBA_2,5_2-G-5,08_1x02_P5.08mm_Horizontal" H 750 3200 50  0001 C CNN
F 3 "~" H 750 3200 50  0001 C CNN
	1    750  3200
	-1   0    0    1   
$EndComp
Wire Notes Line
	600  2650 600  3900
Wire Notes Line
	600  3900 2700 3900
Wire Notes Line
	2700 3900 2700 2600
Wire Notes Line
	2700 2600 850  2600
Text Notes 600  2650 0    50   ~ 0
Power
$Comp
L Mechanical:MountingHole H1
U 1 1
P 1850 5250
F 0 "H1" H 1950 5296 50  0000 L CNN
F 1 "MountingHole" H 1950 5205 50  0000 L CNN
F 2 "MountingHole:MountingHole_3.2mm_M3_Pad" H 1850 5250 50  0001 C CNN
F 3 "~" H 1850 5250 50  0001 C CNN
	1    1850 5250
	1    0    0    -1  
$EndComp
$Comp
L Mechanical:MountingHole H2
U 1 1
P 1850 5450
F 0 "H2" H 1950 5496 50  0000 L CNN
F 1 "MountingHole" H 1950 5405 50  0000 L CNN
F 2 "MountingHole:MountingHole_3.2mm_M3_Pad" H 1850 5450 50  0001 C CNN
F 3 "~" H 1850 5450 50  0001 C CNN
	1    1850 5450
	1    0    0    -1  
$EndComp
$Comp
L Mechanical:MountingHole H3
U 1 1
P 1850 5650
F 0 "H3" H 1950 5696 50  0000 L CNN
F 1 "MountingHole" H 1950 5605 50  0000 L CNN
F 2 "MountingHole:MountingHole_3.2mm_M3_Pad" H 1850 5650 50  0001 C CNN
F 3 "~" H 1850 5650 50  0001 C CNN
	1    1850 5650
	1    0    0    -1  
$EndComp
$Comp
L Mechanical:MountingHole H4
U 1 1
P 1850 5850
F 0 "H4" H 1950 5896 50  0000 L CNN
F 1 "MountingHole" H 1950 5805 50  0000 L CNN
F 2 "MountingHole:MountingHole_3.2mm_M3_Pad" H 1850 5850 50  0001 C CNN
F 3 "~" H 1850 5850 50  0001 C CNN
	1    1850 5850
	1    0    0    -1  
$EndComp
$Comp
L Connector_Generic:Conn_01x08 J5
U 1 1
P 5700 1500
F 0 "J5" H 5780 1542 50  0000 L CNN
F 1 "LCD" H 5780 1451 50  0000 L CNN
F 2 "waicool20 - Modules:LCD" H 5700 1500 50  0001 C CNN
F 3 "~" H 5700 1500 50  0001 C CNN
	1    5700 1500
	1    0    0    -1  
$EndComp
Wire Wire Line
	5500 1300 5200 1300
Wire Wire Line
	5200 1300 5200 1150
$Comp
L power:+3V3 #PWR0101
U 1 1
P 5200 1150
F 0 "#PWR0101" H 5200 1000 50  0001 C CNN
F 1 "+3V3" H 5215 1323 50  0000 C CNN
F 2 "" H 5200 1150 50  0001 C CNN
F 3 "" H 5200 1150 50  0001 C CNN
	1    5200 1150
	1    0    0    -1  
$EndComp
$Comp
L power:GND #PWR0102
U 1 1
P 1800 4600
F 0 "#PWR0102" H 1800 4350 50  0001 C CNN
F 1 "GND" H 1805 4427 50  0000 C CNN
F 2 "" H 1800 4600 50  0001 C CNN
F 3 "" H 1800 4600 50  0001 C CNN
	1    1800 4600
	1    0    0    -1  
$EndComp
Wire Wire Line
	1900 4550 1800 4550
Wire Wire Line
	1800 4550 1800 4600
Wire Wire Line
	1900 4450 1800 4450
Wire Wire Line
	1800 4450 1800 4550
Connection ~ 1800 4550
Text GLabel 4250 1650 2    50   Input ~ 0
IN_CENTER
Wire Wire Line
	3500 1500 4050 1500
Wire Wire Line
	4050 1750 4050 1500
Connection ~ 4050 1500
Wire Wire Line
	4050 1500 4250 1500
Text GLabel 4250 1500 2    50   Input ~ 0
IN_RIGHT
Wire Wire Line
	4200 1650 4200 1750
Wire Wire Line
	3500 1650 4200 1650
Wire Wire Line
	4200 1650 4250 1650
Connection ~ 4200 1650
Text GLabel 4800 4950 0    50   Input ~ 0
IN_CENTER
Text GLabel 4800 4850 0    50   Input ~ 0
IN_RIGHT
$Comp
L Device:R R6
U 1 1
P 3350 1650
F 0 "R6" V 3300 1500 50  0000 C CNN
F 1 "1k" V 3350 1650 50  0000 C CNN
F 2 "Resistor_SMD:R_0805_2012Metric_Pad1.15x1.40mm_HandSolder" V 3280 1650 50  0001 C CNN
F 3 "~" H 3350 1650 50  0001 C CNN
	1    3350 1650
	0    1    1    0   
$EndComp
$Comp
L Device:R R7
U 1 1
P 3350 1500
F 0 "R7" V 3300 1350 50  0000 C CNN
F 1 "1k" V 3350 1500 50  0000 C CNN
F 2 "Resistor_SMD:R_0805_2012Metric_Pad1.15x1.40mm_HandSolder" V 3280 1500 50  0001 C CNN
F 3 "~" H 3350 1500 50  0001 C CNN
	1    3350 1500
	0    1    1    0   
$EndComp
$Comp
L Device:C_Small C9
U 1 1
P 4200 1850
F 0 "C9" H 4200 1950 50  0000 L CNN
F 1 "0.1u" H 4200 1750 50  0000 L CNN
F 2 "Capacitor_SMD:C_0805_2012Metric_Pad1.15x1.40mm_HandSolder" H 4200 1850 50  0001 C CNN
F 3 "~" H 4200 1850 50  0001 C CNN
	1    4200 1850
	1    0    0    -1  
$EndComp
$Comp
L Device:C_Small C11
U 1 1
P 4050 1850
F 0 "C11" H 4050 1950 50  0000 L CNN
F 1 "0.1u" H 4050 1750 50  0000 L CNN
F 2 "Capacitor_SMD:C_0805_2012Metric_Pad1.15x1.40mm_HandSolder" H 4050 1850 50  0001 C CNN
F 3 "~" H 4050 1850 50  0001 C CNN
	1    4050 1850
	1    0    0    -1  
$EndComp
$Comp
L Device:R R26
U 1 1
P 3300 6650
F 0 "R26" V 3093 6650 50  0000 C CNN
F 1 "1k" V 3184 6650 50  0000 C CNN
F 2 "Resistor_SMD:R_0805_2012Metric_Pad1.15x1.40mm_HandSolder" V 3230 6650 50  0001 C CNN
F 3 "~" H 3300 6650 50  0001 C CNN
	1    3300 6650
	0    1    1    0   
$EndComp
Wire Wire Line
	3000 6850 3000 6800
Wire Wire Line
	3100 6850 3000 6850
$Comp
L Device:R R8
U 1 1
P 3250 6850
F 0 "R8" V 3200 6700 50  0000 C CNN
F 1 "22" V 3250 6850 50  0000 C CNN
F 2 "Resistor_SMD:R_0805_2012Metric_Pad1.15x1.40mm_HandSolder" V 3180 6850 50  0001 C CNN
F 3 "~" H 3250 6850 50  0001 C CNN
	1    3250 6850
	0    1    1    0   
$EndComp
Wire Wire Line
	3100 6950 3000 6950
Wire Wire Line
	3000 6950 3000 7000
Wire Wire Line
	3400 6950 3550 6950
Wire Wire Line
	3400 6850 3500 6850
Wire Wire Line
	3150 6650 3150 6750
Wire Wire Line
	3150 6750 3500 6750
Wire Wire Line
	3500 6750 3500 6850
Connection ~ 3500 6850
Wire Wire Line
	3500 6850 3550 6850
Wire Wire Line
	3450 6650 3500 6650
Connection ~ 3500 6650
$EndSCHEMATC
